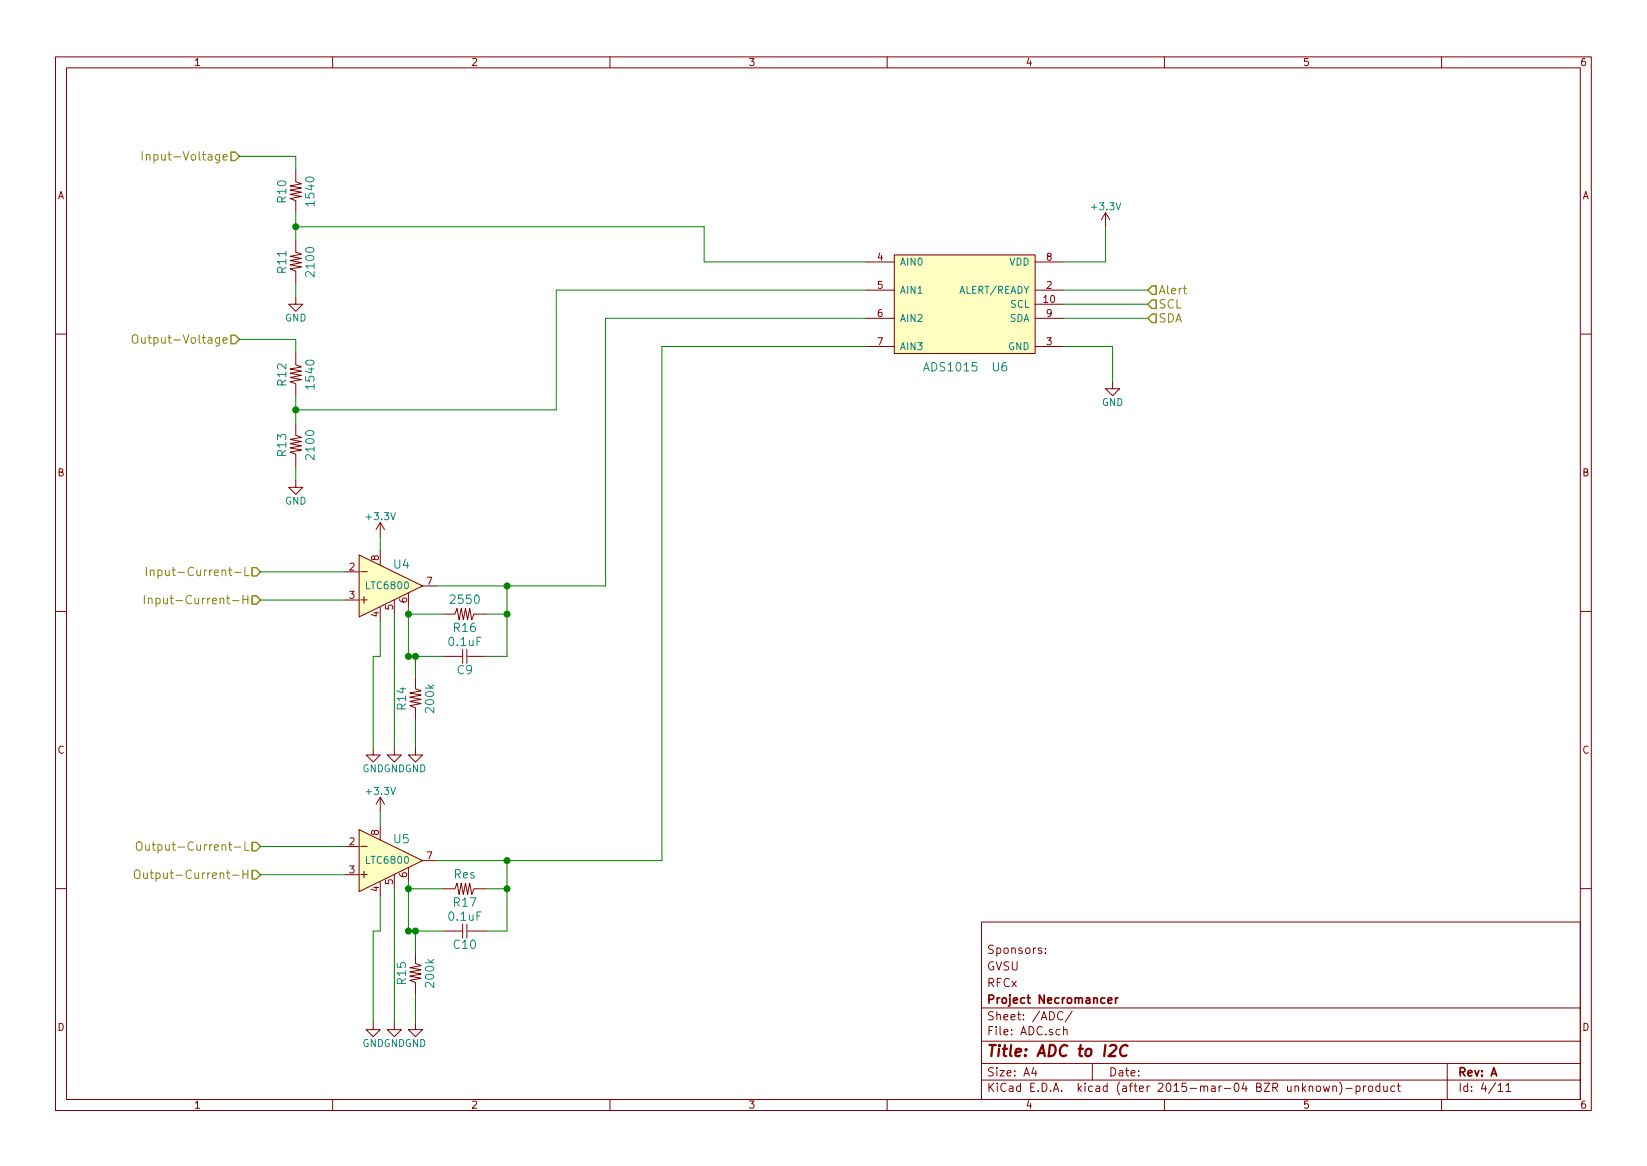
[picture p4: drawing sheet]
<svg xmlns="http://www.w3.org/2000/svg" width="297mm" height="210mm" viewBox="0 0 297 210" stroke-linecap="round" stroke-linejoin="round" font-family="sans-serif">
<g fill="none" stroke="#840000" stroke-width=".18">
<path d="M10 10.3h277v189.9h-277zM12 12.2h273v186.1h-273zM60 10.3v1.9M110 10.3v1.9M160 10.3v1.9M210 10.3v1.9M260 10.3v1.9M53.3 32.8l1.1 .3-2.1 .4 2.1 .4-2.1 .4 2.1 .4-2.1 .3 2.1 .4-2.1 .4 1 .4v.1M53.3 30.7v2M53.3 36.3v2M199.4 38.3l-.8 1.3M199.4 38.3v2.6"/>
<path d="M199.4 38.3l.8 1.3M53.3 43.4v2.1l1.1 .3-2.1 .4 2.1 .4-2.1 .4 2.1 .4-2.1 .3 2.1 .4-2.1 .4 1 .4v.1M53.3 53.6v1.3h1.3l-1.3 1.2-1.2-1.2h1.2M53.3 49v2M156.2 52.3h5.1M156.2 47.2h5.1M156.2 57.4h5.1M161.3 46h25.4v17.7h-25.4zM186.7 52.3h5.1M186.7 47.2h5.1M186.7 57.4h5.1M186.7 54.9h5.1"/>
<path d="M10 60.2h2M53.3 65.8l1.1 .4-2.1 .3 2.1 .4-2.1 .4 2.1 .4-2.1 .4 2.1 .3-2.1 .4 1 .4v2.2M53.3 78.5l1.1 .4-2.1 .3 2.1 .4-2.1 .4 2.1 .4-2.1 .4 2.1 .3-2.1 .4 1 .4v.1M53.3 63.7v2.1M53.3 76.4v2.1M156.2 62.5h5.1M186.7 62.5h5.1M200.7 68.8v1.3h1.2l-1.2 1.3-1.3-1.3h1.3M285 60.2h2M53.3 86.6v1.3h1.3l-1.3 1.2-1.2-1.2h1.2M53.3 82.1v2M68.6 94.2v2.6"/>
<path d="M68.6 99.3v2.5M68.6 94.2l-.8 1.3M68.6 94.2l.7 1.3M10 110.3h2M62.2 103.1h2.6M62.2 108.2h2.6M64.8 100.1l11.4 5.6-11.4 5.5zM68.6 109.5v2.5M71.1 108.2v2.5M73.7 106.9v2.6M76.2 105.7h2.5M80 110.7h2"/>
<path d="M80 118.4h3.4M82 110.7l.4-1 .4 2.1 .4-2.1 .4 2.1 .3-2.1 .4 2.1 .4-2.1 .4 2.1 .4-1.1h.1M83.4 117.1v2.5M84.2 117.1v2.5M84.3 118.4h3.3M85.6 110.7h2M285 110.3h2M67.3 134.9v1.2h1.3l-1.3 1.3-1.3-1.3h1.3M71.1 134.9v1.2h1.3l-1.3 1.3-1.3-1.3h1.3M74.9 124.2l1 .4-2 .4 2 .3-2 .4 2 .4-2 .4 2 .4-2 .3 1 .4v.2M74.9 134.9v1.2h1.3l-1.3 1.3-1.2-1.3h1.2M74.9 122.2v2"/>
<path d="M74.9 127.8v2M62.2 152.6h2.6M62.2 157.7h2.6M64.8 149.6l11.4 5.6-11.4 5.6zM68.6 143.8v2.5M68.6 148.8v2.6M68.6 159v2.5M68.6 143.8l-.8 1.2M68.6 143.8l.7 1.2M71.1 157.7v2.6M73.7 156.5v2.5M76.2 155.2h2.5"/>
<path d="M10 160.2h2M74.9 171.7v2l1 .4-2 .4 2 .4-2 .4 2 .3-2 .4 2 .4-2 .4 1 .4v.1M74.9 177.3v2M80 160.3h2M80 167.9h3.4M82 160.3l.4-1 .4 2 .4-2 .4 2 .3-2 .4 2 .4-2 .4 2 .4-1h.1M83.4 166.6v2.6M84.2 166.6v2.6M84.3 167.9h3.3M85.6 160.3h2M177 166.3h108v32h-108zM188.5 171.8v.1"/>
<path d="M188.5 171v.1M285 160.2h2M60 198.3v1.9M67.3 184.4v1.3h1.3l-1.3 1.2-1.3-1.2h1.3M71.1 184.4v1.3h1.3l-1.3 1.2-1.3-1.2h1.3M74.9 184.4v1.3h1.3l-1.3 1.2-1.2-1.2h1.2M110 198.3v1.9M160 198.3v1.9M177 194.8h108M177 191.8h108M177 187.8h108M177 181.8h108"/>
<path d="M186.4 192.5l-.3 1h.9M186.8 193v1M191.7 182.6a.7 .7 0 0 0-.9 .2 .7 .7 0 0 0 .1 .9 .55 .55 0 0 0 .8 .1M191.8 185.7l.2-.1 .4 .1 .1 .9M191.8 185.1v1.5M193.4 182.3l-1.3 2M197 191.8v3M210 198.3v1.9M237.5 196l.2-.2 .4 .2 .1 .5-.2 .2-.3 .1-.2-.1zM238.7 195.8l.3 1 .2-.7 .3 .7 .3-1M240.4 196l.2-.2 .4 .1v.9M240.4 195.8v1"/>
<path d="M241.6 195.1a1.71 1.71 0 0 1 0 2.3M242.7 196.3h1.2M244.6 195.9l.4-.1 .3 .3-.1 .6h-.6M244.6 195.8v1.5M245.9 195.8v1M246.4 195.8l-.5 .3M246.9 196l.2-.2 .4 .2 .1 .5-.2 .2-.3 .1-.2-.1zM248.8 195.9l-.4-.1-.3 .3 .1 .6 .2 .1 .4-.1M248.8 195.3v1.5M249.6 195.8v.9l.4 .1 .2-.1M250.2 195.8v1M251.5 195.9l-.4-.1-.3 .3 .1 .6 .2 .1 .4-.1"/>
<path d="M252 195.8h.6M252.2 195.3v1.3l.4 .2M260 198.3v1.9M261 191.8v6.5M270.2 195.8l.4-.5v1.5M270.2 196.8h.8M271.6 195.8l.4-.5v1.5M271.6 196.8h.9"/>
</g>
<path d="M200.2 188.6l.3-.2h.5l.2 .1 .1 .5-1.4 1.4h1.2M203.4 188.6a.87 .87 0 0 0-1.1 0 .87 .87 0 0 0-.3 1 .69 .69 0 0 0 .3 .8 .69 .69 0 0 0 .8-.1" fill="none" stroke="#840000" stroke-width=".41"/>
<path d="M201.2 179.9v1M201.6 179.9l-.4 .3M199.8 180.4l.7-.1v-.3l-.4-.1-.3 .2 .1 .7h.6" fill="none" stroke="#840000" stroke-width=".3"/>
<g fill="none" stroke="#848400" stroke-width=".18">
<path d="M25.7 27.4v1.5M26.4 28l.1-.1a.36 .36 0 0 1 .6 .2v.8M26.4 27.9v1M40.2 28.4l.8-.2-.1-.3h-.4l-.3 .2 .1 .7h.6M23.9 60.6a.5 .5 0 0 1 .6-.2 .5 .5 0 0 1 .4 .5l-.1 .8a.53 .53 0 0 1-.6 .2 .53 .53 0 0 1-.3-.5zM40.2 61.4l.8-.2-.1-.2-.4-.1-.3 .2 .1 .7h.6M26 107.4v1.5M26.4 102.3v1.5M26.8 108v-.1a.36 .36 0 0 1 .6 .2v.8M26.8 107.9v1M27.1 102.9h.1a.36 .36 0 0 1 .6 .1v.8M27.1 102.8v1"/>
<path d="M28.1 107.9h.5l.3 .3v.4l-.2 .2h-.6M28.1 107.9v1.5M28.5 102.9l.4-.1 .3 .3v.4l-.1 .2h-.6M28.5 102.8v1.5M43.8 108.1h.9M44.2 102.3v1.5h.7M44.7 107.4v1.5M24.5 157a.5 .5 0 0 1 .5-.1 .5 .5 0 0 1 .2 .5v.8a.53 .53 0 0 1-.6 .2 .53 .53 0 0 1-.4-.5v-.5zM24.7 152a.5 .5 0 0 1 .5-.2 .5 .5 0 0 1 .4 .5v.8a.53 .53 0 0 1-.6 .2 .53 .53 0 0 1-.4-.5zM25.9 157.4v.8a.38 .38 0 0 0 .7 .1M26.3 152.3v.8a.38 .38 0 0 0 .6 .1M26.6 157.4v1"/>
<path d="M26.9 152.3v1M43.8 157.6h.9M44.2 151.8v1.5h.7M44.7 156.9v1.5"/>
</g>
<path d="M41.7 27.4h.7l.8 .8-.8 .8h-.7zM207.8 51.6h.7v1.5h-.7l-.8-.8zM207.8 54.1h.7v1.5h-.7l-.8-.7zM207.8 56.6h.7v1.6h-.7l-.8-.8zM41.7 60.4h.7l.8 .8-.8 .8h-.7zM45.5 107.4h.7l.8 .8-.8 .8h-.7zM45.5 102.4h.7l.8 .7-.8 .8h-.7zM45.5 157h.7l.8 .7-.8 .8h-.7zM45.5 151.9h.7l.8 .7-.8 .8h-.7z" fill="none" stroke="#848400" stroke-width=".25"/>
<g fill="none" stroke="#008400" stroke-width=".18">
<path d="M43.2 28.2h10.1v2.5M53.3 38.3v5.1M53.3 51v2.6M53.3 40.9h73.7v6.3h29.2M156.2 57.4h-47v48.3h-30.5M156.2 52.3h-55.9v21.6h-47M191.8 52.3h15.2M191.8 57.4h15.2M191.8 54.9h15.2M199.4 40.9v6.3h-7.6M43.2 61.2h10.1v2.5M53.3 71.4v5"/>
<path d="M156.2 62.5h-36.8v92.7h-40.7M191.8 62.5h8.9v6.3M53.3 84.1v2.5M68.6 96.8v2.5M47 108.2h15.2M47 103.1h15.2M68.6 112v6.4h-1.3v16.5M71.1 110.7v24.2M73.7 109.5v8.9h6.3M73.7 110.7h6.3M74.9 118.4v3.8M87.6 110.7h3.8"/>
<path d="M91.4 105.7v12.7h-3.8M74.9 129.8v5.1M47 157.7h15.2M47 152.6h15.2M68.6 146.3v2.5M73.7 159v8.9h6.3M91.4 155.2v12.7h-3.8M68.6 161.5v6.4h-1.3v16.5M71.1 160.3v24.1M73.7 160.3h6.3M74.9 167.9v3.8M74.9 179.3v5.1"/>
<path d="M87.6 160.3h3.8"/>
</g>
<g fill="#008400" stroke="#008400" stroke-width=".25">
<circle cx="53.3" cy="40.9" r=".51"/>
<circle cx="91.4" cy="105.7" r=".51"/>
<circle cx="73.7" cy="110.7" r=".51"/>
<circle cx="91.4" cy="110.7" r=".51"/>
<circle cx="73.7" cy="118.4" r=".51"/>
<circle cx="74.9" cy="118.4" r=".51"/>
<circle cx="91.4" cy="155.2" r=".51"/>
<circle cx="73.7" cy="160.3" r=".51"/>
<circle cx="91.4" cy="160.3" r=".51"/>
<circle cx="73.7" cy="167.9" r=".51"/>
<circle cx="74.9" cy="167.9" r=".51"/>
<circle cx="53.3" cy="73.9" r=".51"/>
</g>
<g fill="#ffffc2" stroke="#ffffc2" stroke-width=".25">
<path d="M64.8 100.1l11.4 5.6-11.4 5.5z"/>
<path d="M64.8 149.6l11.4 5.6-11.4 5.6z"/>
<path d="M161.3 46h25.4v17.7h-25.4z"/>
</g>
<text font-size="2.8" fill="#840000" x="178" y="190.5">Title: ADC to I2C</text>
<g font-size="2.1" fill="#848400">
<text x="27.7" y="29">Input-Voltage</text>
<text x="208.9" y="53.1">Alert</text>
<text x="208.9" y="55.6">SCL</text>
<text x="208.9" y="58.2">SDA</text>
<text x="25.9" y="62">Output-Voltage</text>
<text x="29.5" y="103.9">Input-Current-L</text>
<text x="29.3" y="109">Input-Current-H</text>
<text x="27.7" y="153.4">Output-Current-L</text>
<text x="27.5" y="158.5">Output-Current-H</text>
</g>
<g font-size="2.1" fill="#008484">
<text x="51.6" y="36.5" transform="rotate(-90 51.6 36.5)">R10</text>
<text x="56.7" y="36.9" transform="rotate(-90 56.7 36.9)">1540</text>
<text x="51.6" y="49.2" transform="rotate(-90 51.6 49.2)">R11</text>
<text x="56.7" y="49.6" transform="rotate(-90 56.7 49.6)">2100</text>
<text x="51.6" y="69.5" transform="rotate(-90 51.6 69.5)">R12</text>
<text x="56.7" y="69.9" transform="rotate(-90 56.7 69.9)">1540</text>
<text x="166.9" y="67">ADS1015</text>
<text x="179" y="67">U6</text>
<text x="51.6" y="82.2" transform="rotate(-90 51.6 82.2)">R13</text>
<text x="56.7" y="82.6" transform="rotate(-90 56.7 82.6)">2100</text>
<text x="71" y="102.5">U4</text>
<text x="81.5" y="108.9">2550</text>
<text x="81.9" y="114">R16</text>
<text x="81.1" y="116.5">0.1uF</text>
<text x="82.5" y="121.6">C9</text>
<text x="73.2" y="127.9" transform="rotate(-90 73.2 127.9)">R14</text>
<text x="78.3" y="128.3" transform="rotate(-90 78.3 128.3)">200k</text>
<text x="71" y="152.1">U5</text>
<text x="81.9" y="158.4">Res</text>
<text x="81.1" y="166">0.1uF</text>
<text x="81.9" y="163.5">R17</text>
<text x="81.9" y="171.1">C10</text>
<text x="73.2" y="177.4" transform="rotate(-90 73.2 177.4)">R15</text>
<text x="78.3" y="177.9" transform="rotate(-90 78.3 177.9)">200k</text>
</g>
<g font-size="2.1" fill="#840000">
<text x="65.3" y="103.8">-</text>
<text x="65" y="108.8">+</text>
<text x="65.3" y="153.3">-</text>
<text x="65" y="158.4">+</text>
<text x="178" y="172">Sponsors:</text>
<text x="178" y="178">RFCx</text>
<text x="178" y="175">GVSU</text>
<text x="178" y="184">Sheet: /ADC/</text>
<text x="178" y="181">Project Necromancer</text>
<text x="178" y="186.7">File: ADC.sch</text>
<text x="178" y="196.9">KiCad E.D.A. kicad (after 2015-mar-04 BZR unknown)-product</text>
<text x="178" y="194.1">Size: A4</text>
<text x="200" y="194.1">Date:</text>
<text x="263" y="194.1">Rev: A</text>
<text x="263" y="196.9">Id: 4/11</text>
</g>
<g font-size="1.8" fill="#840000">
<text x="35" y="11.9">1</text>
<text x="85" y="11.9">2</text>
<text x="135" y="11.9">3</text>
<text x="185" y="11.9">4</text>
<text x="235" y="11.9">5</text>
<text x="285" y="11.9">6</text>
<text x="10.4" y="35.9">A</text>
<text x="285.4" y="35.9">A</text>
<text x="158.3" y="47">4</text>
<text x="188.7" y="47">8</text>
<text x="158.3" y="52.1">5</text>
<text x="188.7" y="52.1">2</text>
<text x="158.3" y="57.1">6</text>
<text x="188.3" y="54.6">10</text>
<text x="188.7" y="57.1">9</text>
<text x="158.3" y="62.2">7</text>
<text x="188.7" y="62.2">3</text>
<text x="10.4" y="85.9">B</text>
<text x="285.4" y="85.9">B</text>
<text x="68.3" y="101.1" transform="rotate(-90 68.3 101.1)">8</text>
<text x="63" y="102.9">2</text>
<text x="63" y="107.9">3</text>
<text x="77" y="105.4">7</text>
<text x="68.3" y="111.2" transform="rotate(-90 68.3 111.2)">4</text>
<text x="70.9" y="110" transform="rotate(-90 70.9 110)">5</text>
<text x="73.4" y="108.7" transform="rotate(-90 73.4 108.7)">6</text>
<text x="10.4" y="135.9">C</text>
<text x="285.4" y="135.9">C</text>
<text x="63" y="152.4">2</text>
<text x="68.3" y="150.6" transform="rotate(-90 68.3 150.6)">8</text>
<text x="77" y="154.9">7</text>
<text x="63" y="157.5">3</text>
<text x="68.3" y="160.8" transform="rotate(-90 68.3 160.8)">4</text>
<text x="70.9" y="159.5" transform="rotate(-90 70.9 159.5)">5</text>
<text x="73.4" y="158.2" transform="rotate(-90 73.4 158.2)">6</text>
<text x="10.4" y="185.9">D</text>
<text x="285.4" y="185.9">D</text>
<text x="35" y="199.9">1</text>
<text x="85" y="199.9">2</text>
<text x="135" y="199.9">3</text>
<text x="185" y="199.9">4</text>
<text x="235" y="199.9">5</text>
<text x="285" y="199.9">6</text>
</g>
<g font-size="1.8" fill="#008484">
<text x="197.1" y="37.9">+3.3V</text>
<text x="162.3" y="47.9">AIN0</text>
<text x="181.9" y="47.9">VDD</text>
<text x="162.3" y="53">AIN1</text>
<text x="173.1" y="53">ALERT/READY</text>
<text x="51.4" y="58">GND</text>
<text x="162.3" y="58">AIN2</text>
<text x="181.9" y="58">SDA</text>
<text x="182.1" y="55.5">SCL</text>
<text x="162.3" y="63.1">AIN3</text>
<text x="181.7" y="63.1">GND</text>
<text x="198.7" y="73.2">GND</text>
<text x="51.4" y="91">GND</text>
<text x="66.2" y="93.8">+3.3V</text>
<text x="66.2" y="106.2">LTC6800</text>
<text x="65.4" y="139.2">GNDGNDGND</text>
<text x="66.2" y="143.3">+3.3V</text>
<text x="66.2" y="155.7">LTC6800</text>
<text x="65.4" y="188.8">GNDGNDGND</text>
</g>
</svg>
